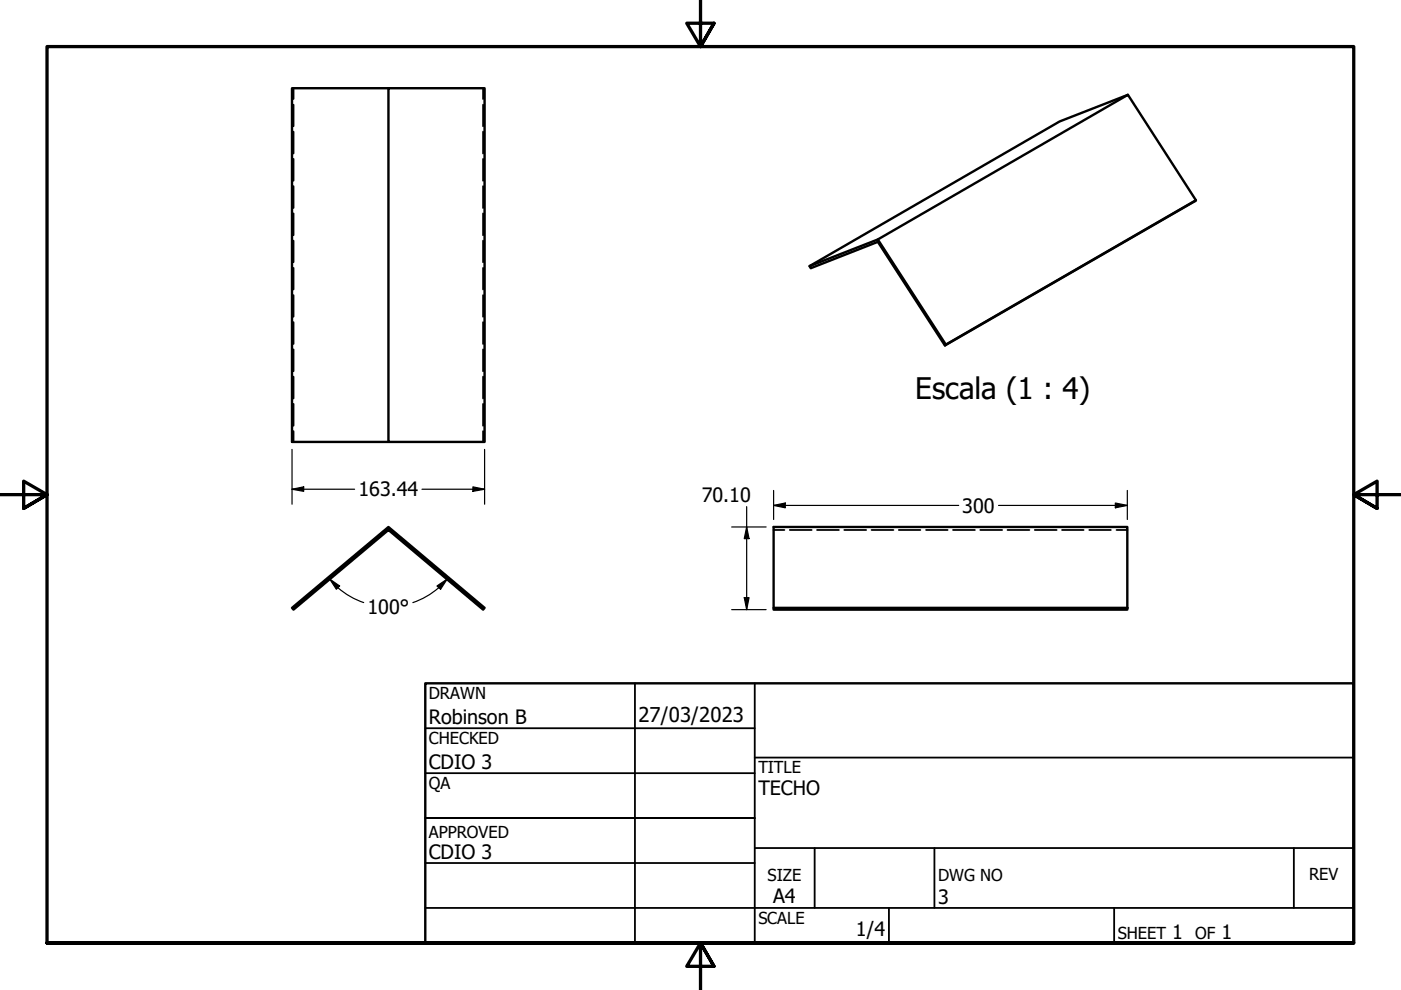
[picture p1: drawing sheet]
<svg xmlns="http://www.w3.org/2000/svg" width="297mm" height="210mm" viewBox="0 0 297 210" stroke-linecap="round" stroke-linejoin="round" font-family="sans-serif">
<!-- layer: Visible (ANSI) -->
<path d="M82.4 18.7h20.3v75h-20.3zM82.4 18.7h-20.5v75h20.5M239.1 20.1l-14.4 5.7-53.1 30.6 .3 .5 14.2-5.6 14.2 22 53.1-30.7 .2-.1-53.1 30.6-14.4-22.3M253.6 42.5l-14.5-22.4-53 30.7-14.5 5.6M200.5 73.1l-.2 .2M61.9 128.9l20.5-17.2 20.3 17.2-.3 .4-20-16.9-20.2 16.9zM164 128.9h75v.4h-75zM164 128.9v-17.2h75v17.2" fill="none" stroke="#000" stroke-width=".51"/>
<!-- layer: Hidden (ANSI) -->
<g fill="none" stroke="#000" stroke-width=".38">
<path d="M62.2 18.7v2.3M102.4 18.7v2.3M62.2 22.2v4.6M62.2 27.9v4.6M62.2 33.7v4.6M62.2 39.5v4.6M102.4 22.2v4.6M102.4 27.9v4.6M102.4 33.7v4.6M102.4 39.5v4.6M62.2 45.2v4.7M62.2 51v4.6"/>
<path d="M62.2 56.8v4.6M102.4 45.2v4.7M102.4 51v4.6M102.4 56.8v4.6M62.2 62.6v4.6M62.2 68.3v4.6M62.2 74.1v4.6M62.2 79.9v4.6M102.4 62.6v4.6M102.4 68.3v4.6M102.4 74.1v4.6M102.4 79.9v4.6"/>
<path d="M62.2 85.6v4.7M62.2 91.4v2.3M102.4 85.6v4.7M102.4 91.4v2.3M164 112.4h2.3M167.4 112.4h4.7M173.2 112.4h4.7M179 112.4h4.6M184.8 112.4h4.6M190.6 112.4h4.5M196.3 112.4h4.6M202.1 112.4h4.6"/>
<path d="M207.8 112.4h4.7M213.6 112.4h4.6M219.4 112.4h4.6M225.2 112.4h4.5M230.9 112.4h4.6M236.7 112.4h2.3"/>
</g>
<!-- layer: Border (ANSI) -->
<path d="M148.5 -.1v10l-2.9-5h5.8l-2.9 5 2.9-5M0 104.9h10l-5-2.9v5.8l5-2.9-5 2.9M297 104.9h-10l5-2.9v5.8l-5-2.9 5 2.9M10 199.9v-190h277v190h-277h277M151.4 204.9l-2.9-5 2.9 5h-5.8l2.9-5v10" fill="none" stroke="#000" stroke-width=".7"/>
<!-- layer: Title (ANSI) -->
<g fill="none" stroke="#000" stroke-width=".38">
<path d="M90.2 154.4h69.8M134.6 144.9v55M160 144.9v55M90.2 163.9h69.8M160 173.5h-69.8h69.8M160 179.8h127M160 160.6h127M172.7 179.8v12.7M198.1 179.8v12.7M274.3 179.8v12.7M90.2 192.5h196.8M90.2 183h69.8"/>
<path d="M188.5 192.5v7.4M236.2 192.5v7.4"/>
</g>
<path d="M90.2 144.9h196.8v55h-196.8z" fill="none" stroke="#000" stroke-width=".51"/>
<!-- layer: Dimension (ANSI) -->
<g fill="none" stroke="#000" stroke-width=".25">
<path d="M61.9 95.3v11.6M102.7 95.3v11.6M61.9 103.7l2.5-.5v1zM61.9 103.7h13.3M89.5 103.7h13.2M100.3 103.2l2.4 .5-2.4 .5zM155.1 111.7h7.3M158.3 111.7l.5 2.5h-1zM158.3 107.4v21.9M164 107.2l2.5-.5v1zM164 107.2h39.3M164 104v6.1"/>
<path d="M211.7 107.2h27.3M236.5 106.7l2.5 .5-2.5 .5zM239 104v6.1M69.9 122.8l2.1 1.4-.7 .7zM69.9 122.8l1.7 1.8M71.6 124.6a16.2 16.2 0 0 0 5.5 3.2M92.6 124.2l2.2-1.4-1.4 2.1zM94.8 122.8a16.4 16.4 0 0 1-5.8 4.4l-1.5 .6M155.1 129.3h7.3M157.8 126.7h1l-.5 2.6z"/>
</g>
<g fill="#000">
<path d="M61.9 103.7l2.5-.5v1z" fill-rule="evenodd"/>
<path d="M100.3 103.2l2.4 .5-2.4 .5z" fill-rule="evenodd"/>
<path d="M158.3 111.7l.5 2.5h-1z" fill-rule="evenodd"/>
<path d="M164 107.2l2.5-.5v1z" fill-rule="evenodd"/>
<path d="M236.5 106.7l2.5 .5-2.5 .5z" fill-rule="evenodd"/>
<path d="M69.9 122.8l2.1 1.4-.7 .7z" fill-rule="evenodd"/>
<path d="M92.6 124.2l2.2-1.4-1.4 2.1z" fill-rule="evenodd"/>
<path d="M157.8 126.7h1l-.5 2.6z" fill-rule="evenodd"/>
</g>
<text font-size="6.3" x="194.1" y="84.6">Escala (1 : 4)</text>
<text font-size="4.3" x="135.4" y="153">27/03/2023</text>
<g font-size="4.2">
<text x="76" y="105.3">163.44</text>
<text x="148.8" y="106.5">70.10</text>
<text x="204" y="108.7">300</text>
<text x="77.9" y="130.1">100°</text>
<text x="90.9" y="153.6">Robinson B</text>
<text x="90.9" y="163.1">CDIO 3</text>
<text x="160.8" y="168.6">TECHO</text>
<text x="90.9" y="182.2">CDIO 3</text>
<text x="164" y="191.4">A4</text>
<text x="198.9" y="191.7">3</text>
<text x="181.5" y="198.5">1/4</text>
<text x="248.5" y="199.1">1</text>
<text x="259" y="199.1">1</text>
</g>
<g font-size="3.5">
<text x="90.9" y="148.2">DRAWN</text>
<text x="90.9" y="157.8">CHECKED</text>
<text x="90.9" y="167.3">QA</text>
<text x="160.8" y="163.9">TITLE</text>
<text x="90.9" y="177.8">APPROVED</text>
<text x="162.8" y="186.7">SIZE</text>
<text x="198.9" y="186.7">DWG NO</text>
<text x="277.6" y="186.7">REV</text>
<text x="160.8" y="195.9">SCALE</text>
<text x="237" y="199.1">SHEET</text>
<text x="253.4" y="199.1">OF</text>
</g>
</svg>
